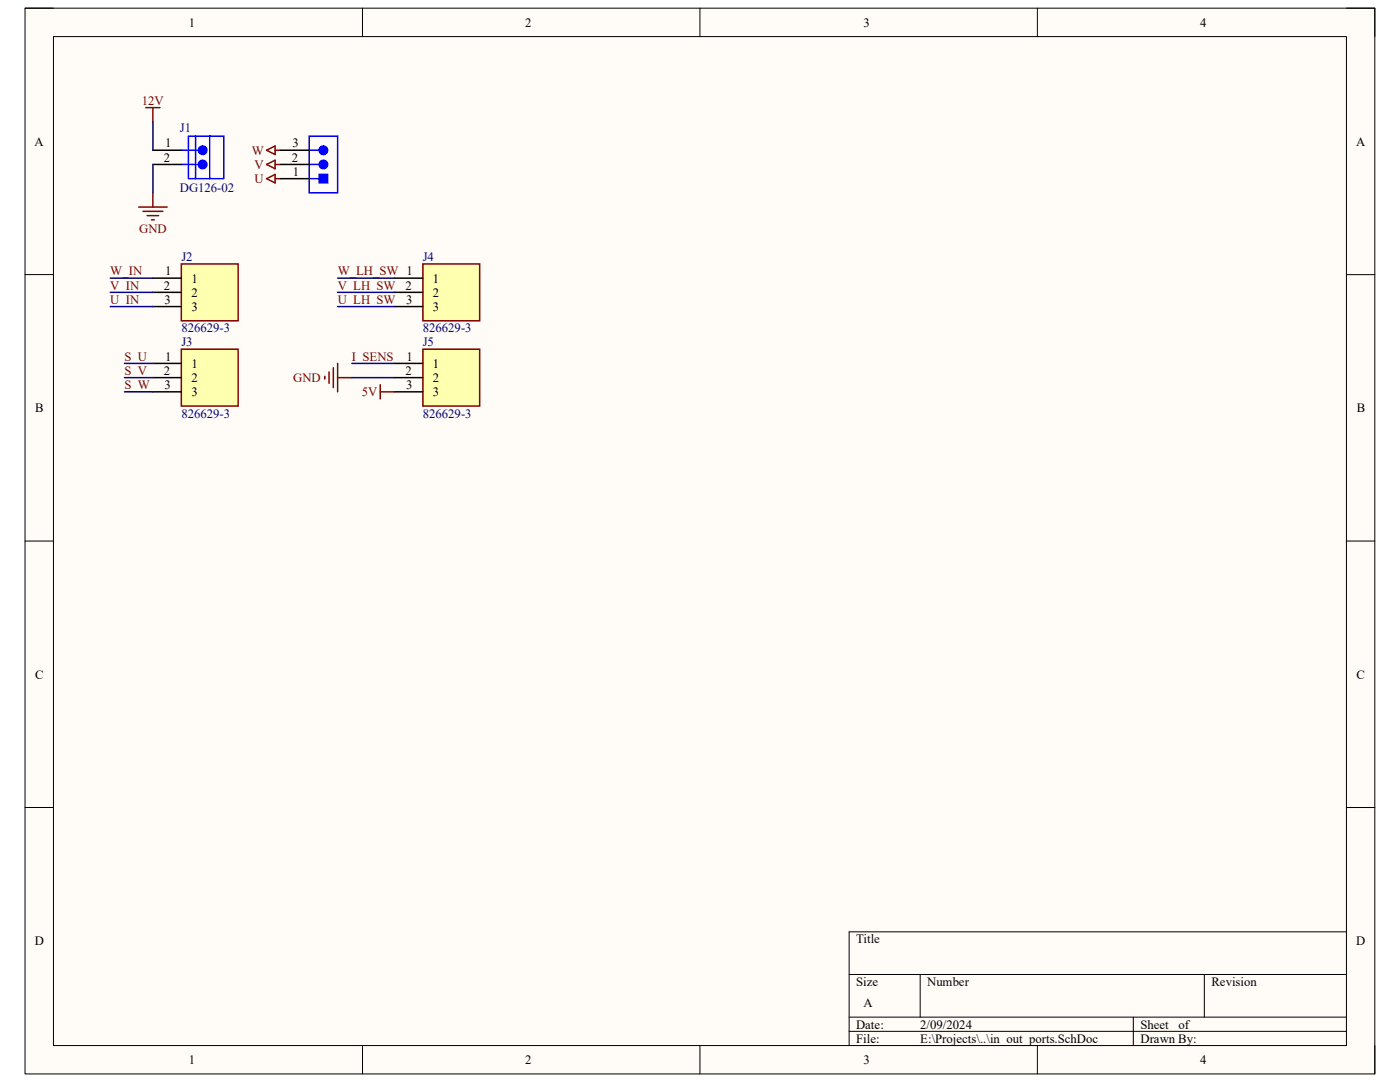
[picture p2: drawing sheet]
<svg xmlns="http://www.w3.org/2000/svg" width="279mm" height="216mm" viewBox="0 0 279 216" stroke-linecap="round" stroke-linejoin="round" font-family="sans-serif">
<path d="M5 1.6h269.4v212.7h-269.4z" fill-rule="evenodd" fill="#fffcf8"/>
<path d="M5 1.6h269.4v212.7h-269.4z" fill="none" stroke="#000" stroke-width=".2"/>
<path d="M10.7 7.3h258v201.3h-258z" fill-rule="evenodd" fill="#fffcf8"/>
<g fill="none" stroke="#000" stroke-width=".2">
<path d="M5 1.6h5.7M10.7 7.3h258v201.3h-258zM72.3 1.6v5.7M139.7 1.6v5.7M207 1.6v5.7M268.7 1.6h5.7v5.7M5 54.8h5.7M268.7 54.8h5.7M5 108h5.7M268.7 108h5.7M5 161.1h5.7M268.7 161.1h5.7"/>
<path d="M169.5 194.4h99.2M183.6 194.4v8.6M240.3 194.4v8.6M268.7 185.9h-99.2v22.7M72.3 208.6v5.7M139.7 208.6v5.7M169.5 203h99.2M169.5 205.8h99.2M207 208.6v5.7M226.2 203v5.6M274.4 208.6v5.7"/>
</g>
<g fill="none" stroke="#800000" stroke-width=".3">
<path d="M29.1 21.5h2.8M30.5 21.5v2.8M30.5 38.5v2.8M53.2 30l1.7-.9v1.7zM53.2 32.8l1.7-.8v1.7zM53.2 35.7l1.7-.9v1.7zM54.9 30h1.1M54.9 32.8h1.1M54.9 35.7h1.1M27.7 41.3h5.7M28.5 42.2h4M29.4 43h2.2"/>
<path d="M30.2 43.9h.6"/>
</g>
<path d="M61.7 27.1h5.7v11.4h-5.7zM61.7 30h2" fill="none" stroke="#00f" stroke-width=".3"/>
<circle cx="64.5" cy="30" r=".85" fill="#00f"/>
<g fill="none" stroke="#00f" stroke-width=".3">
<path d="M61.7 32.8h2"/>
<circle cx="64.5" cy="30" r=".85"/>
</g>
<circle cx="64.5" cy="32.8" r=".85" fill="#00f"/>
<g fill="none" stroke="#00f" stroke-width=".3">
<path d="M61.7 35.7h2"/>
<circle cx="64.5" cy="32.8" r=".85"/>
</g>
<path d="M63.7 34.8h1.7v1.7h-1.7z" fill-rule="evenodd" fill="#00f"/>
<path d="M36.2 32.8h3.4M63.7 34.8h1.7v1.7h-1.7z" fill="none" stroke="#00f" stroke-width=".3"/>
<path d="M56 35.7h5.7M56 32.8h5.7M56 30h5.7" fill="none" stroke="#000" stroke-width=".3"/>
<circle cx="40.4" cy="32.8" r=".85" fill="#00f"/>
<g fill="none" stroke="#00f" stroke-width=".3">
<path d="M36.2 30h3.4"/>
<circle cx="40.4" cy="32.8" r=".85"/>
</g>
<circle cx="40.4" cy="30" r=".85" fill="#00f"/>
<g fill="none" stroke="#00f" stroke-width=".3">
<path d="M37.6 27.1h7.1v8.6h-7.1zM39 27.1v8.6M41.9 27.1v8.6"/>
<circle cx="40.4" cy="30" r=".85"/>
</g>
<path d="M30.5 30h5.7M30.5 32.8h5.7" fill="none" stroke="#000" stroke-width=".3"/>
<path d="M36.2 52.7h11.3v11.3h-11.3z" fill-rule="evenodd" fill="#ffffb0"/>
<path d="M36.2 52.7h11.3v11.3h-11.3z" fill="none" stroke="#800000" stroke-width=".3"/>
<path d="M30.5 55.5h5.7M30.5 58.3h5.7M30.5 61.2h5.7" fill="none" stroke="#000" stroke-width=".3"/>
<path d="M84.4 52.7h11.3v11.3h-11.3z" fill-rule="evenodd" fill="#ffffb0"/>
<path d="M84.4 52.7h11.3v11.3h-11.3z" fill="none" stroke="#800000" stroke-width=".3"/>
<path d="M78.7 55.5h5.7M78.7 58.3h5.7M78.7 61.2h5.7" fill="none" stroke="#000" stroke-width=".3"/>
<path d="M36.2 69.7h11.3v11.3h-11.3z" fill-rule="evenodd" fill="#ffffb0"/>
<path d="M36.2 69.7h11.3v11.3h-11.3z" fill="none" stroke="#800000" stroke-width=".3"/>
<path d="M30.5 72.5h5.7M30.5 75.4h5.7M30.5 78.2h5.7" fill="none" stroke="#000" stroke-width=".3"/>
<path d="M84.4 69.7h11.3v11.3h-11.3z" fill-rule="evenodd" fill="#ffffb0"/>
<path d="M64.8 75.1v.5M65.7 74.2v2.3M66.5 73.4v3.9M67.4 72.5v5.7M67.4 75.4h2.8M75.9 76.8v2.8M75.9 78.2h2.8M84.4 69.7h11.3v11.3h-11.3z" fill="none" stroke="#800000" stroke-width=".3"/>
<path d="M78.7 72.5h5.7M78.7 75.4h5.7M78.7 78.2h5.7" fill="none" stroke="#000" stroke-width=".3"/>
<g fill="none" stroke="#000080" stroke-width=".3">
<path d="M30.5 24.3v5.7M30.5 32.8v5.7M22 55.5h8.5M22 58.3h8.5M67.4 55.5h11.3M67.4 58.3h11.3M22 61.2h8.5M24.8 78.2h5.7M24.8 75.4h5.7M24.8 72.5h5.7M67.4 61.2h11.3M70.2 75.4h8.5"/>
<path d="M70.2 72.5h8.5"/>
</g>
<g font-size="2.5">
<text x="37.7" y="5.3">1</text>
<text x="104.8" y="5.3">2</text>
<text x="172.3" y="5.3">3</text>
<text x="239.5" y="5.3">4</text>
<text x="6.9" y="29.1">A</text>
<text x="32.9" y="29.4">1</text>
<text x="58.4" y="29.4">3</text>
<text x="270.6" y="29.1">A</text>
<text x="32.7" y="32.3">2</text>
<text x="58.3" y="32.3">2</text>
<text x="58.5" y="35.1">1</text>
<text x="32.7" y="57.8">2</text>
<text x="32.9" y="54.9">1</text>
<text x="38.2" y="56.4">1</text>
<text x="38.2" y="59.2">2</text>
<text x="80.9" y="57.8">2</text>
<text x="86.4" y="56.4">1</text>
<text x="86.4" y="59.2">2</text>
<text x="32.9" y="60.6">3</text>
<text x="38.2" y="62.1">3</text>
<text x="81.1" y="60.6">3</text>
<text x="86.4" y="62.1">3</text>
<text x="32.9" y="72">1</text>
<text x="81.2" y="72">1</text>
<text x="32.7" y="74.8">2</text>
<text x="32.9" y="77.6">3</text>
<text x="38.2" y="73.4">1</text>
<text x="38.2" y="76.2">2</text>
<text x="80.9" y="74.8">2</text>
<text x="81.1" y="77.6">3</text>
<text x="86.4" y="73.4">1</text>
<text x="86.4" y="76.2">2</text>
<text x="7" y="82.3">B</text>
<text x="38.2" y="79">3</text>
<text x="86.4" y="79">3</text>
<text x="270.8" y="82.3">B</text>
<text x="7" y="135.4">C</text>
<text x="270.7" y="135.4">C</text>
<text x="6.9" y="188.6">D</text>
<text x="170.9" y="188.2">Title</text>
<text x="270.7" y="188.6">D</text>
<text x="170.9" y="196.7">Size</text>
<text x="185" y="196.7">Number</text>
<text x="241.8" y="196.7">Revision</text>
<text x="172.3" y="201">A</text>
<text x="170.9" y="205.2">Date:</text>
<text x="170.9" y="208.1">File:</text>
<text x="183.6" y="205.2">2/09/2024</text>
<text x="183.7" y="208.1">E:\Projects\..\in_out_ports.SchDoc</text>
<text x="227.6" y="205.2">Sheet</text>
<text x="227.6" y="208.1">Drawn By:</text>
<text x="235.2" y="205.2">of</text>
<text x="37.7" y="212.3">1</text>
<text x="104.8" y="212.3">2</text>
<text x="172.3" y="212.3">3</text>
<text x="239.5" y="212.3">4</text>
</g>
<g font-size="2.5" fill="#800000">
<text x="28.3" y="20.9">12V</text>
<text x="50.2" y="30.9">W</text>
<text x="50.8" y="33.7">V</text>
<text x="50.8" y="36.5">U</text>
<text x="27.8" y="46.4">GND</text>
<text x="22" y="54.9">W_IN</text>
<text x="22" y="57.8">V_IN</text>
<text x="67.4" y="54.9">W_LH_SW 1</text>
<text x="67.4" y="57.8">V_LH_SW</text>
<text x="22" y="60.6">U_IN</text>
<text x="67.4" y="60.6">U_LH_SW</text>
<text x="24.8" y="72">S_U</text>
<text x="70.2" y="72">I_SENS</text>
<text x="24.8" y="74.8">S_V</text>
<text x="24.8" y="77.6">S_W</text>
<text x="58.5" y="76.2">GND</text>
<text x="72.2" y="79">5V</text>
</g>
<g font-size="2.5" fill="#000080">
<text x="35.9" y="26.3">J1</text>
<text x="35.9" y="38.2">DG126-02</text>
<text x="36.2" y="52.1">J2</text>
<text x="84.4" y="52.1">J4</text>
<text x="36.2" y="66.3">826629-3</text>
<text x="36.2" y="69.1">J3</text>
<text x="84.4" y="66.3">826629-3</text>
<text x="84.4" y="69.1">J5</text>
<text x="36.2" y="83.3">826629-3</text>
<text x="84.4" y="83.3">826629-3</text>
</g>
</svg>
